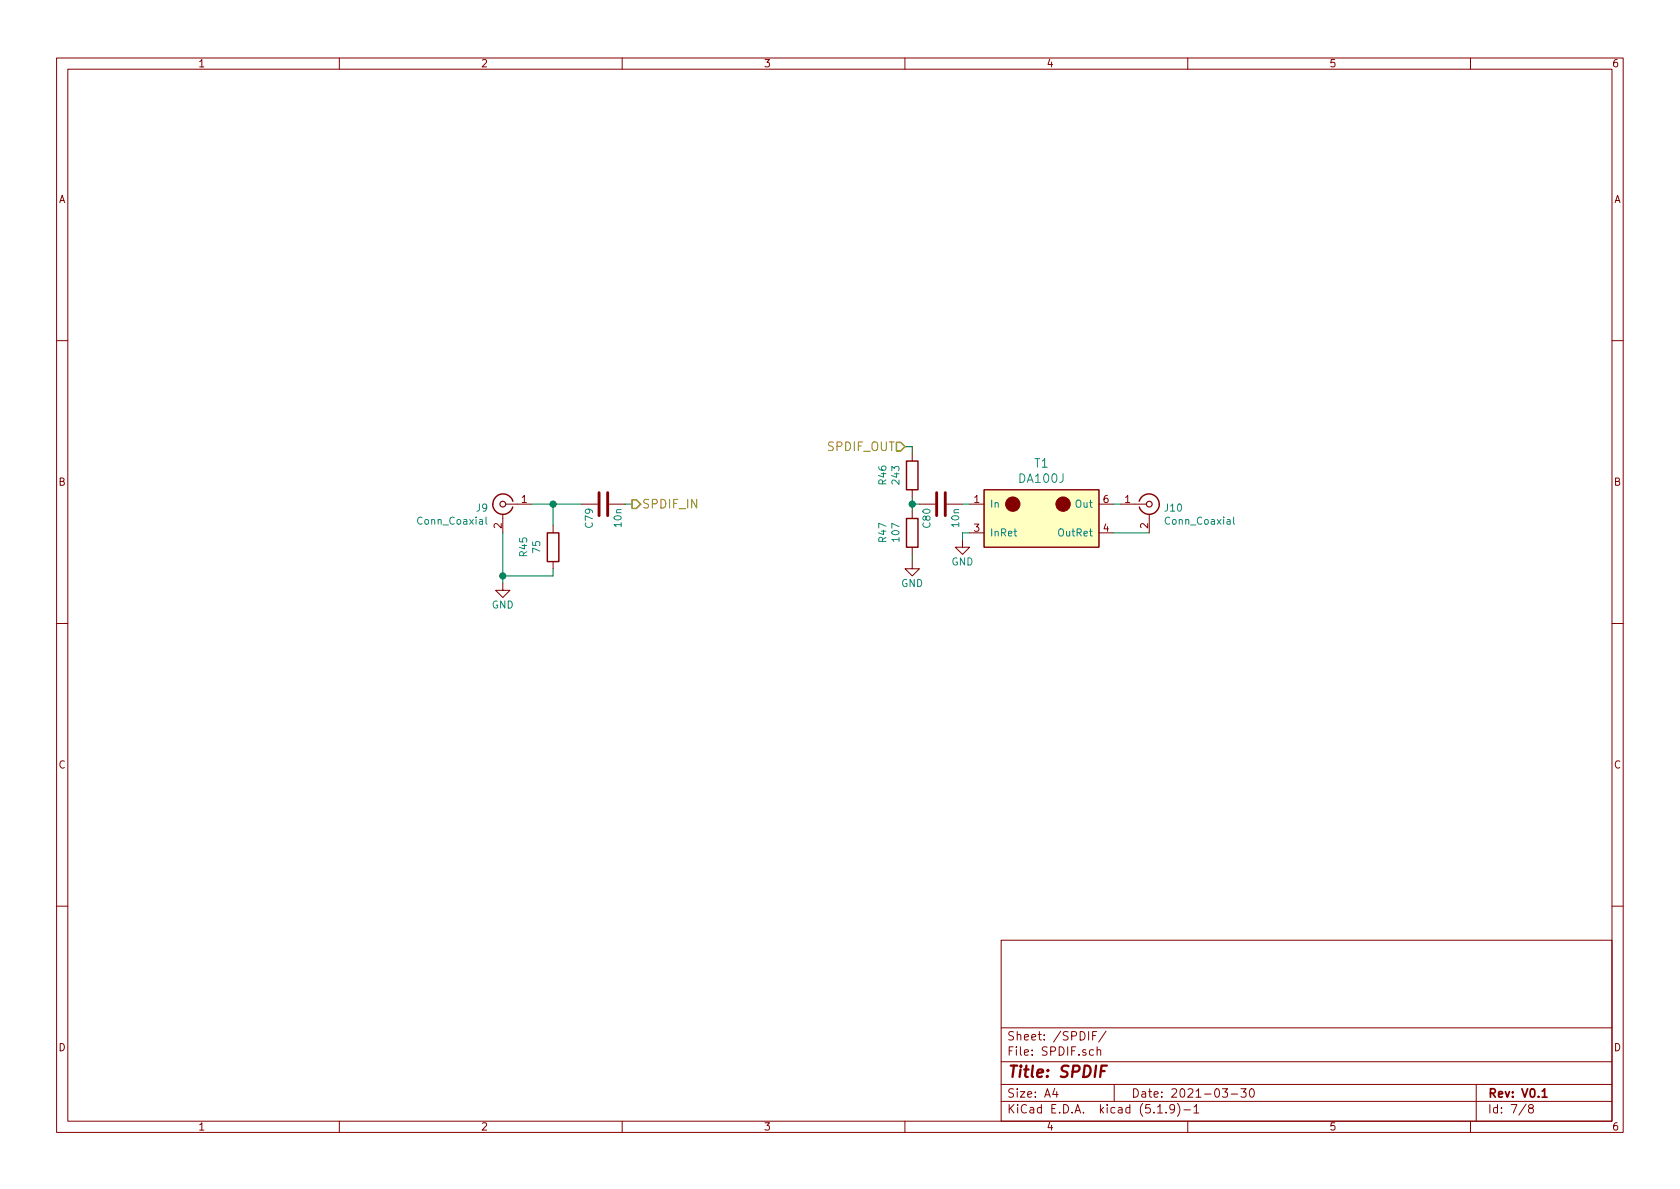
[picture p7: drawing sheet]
EESchema Schematic File Version 4
EELAYER 30 0
EELAYER END
$Descr A4 11693 8268
encoding utf-8
Sheet 8 8
Title "SPDIF"
Date "2021-03-30"
Rev "V0.1"
Comp ""
Comment1 ""
Comment2 ""
Comment3 ""
Comment4 ""
$EndDescr
NoConn ~ -450 5300
Text HLabel 6300 3100 0    60   Input ~ 0
SPDIF_OUT
Text HLabel 4400 3500 2    60   Output ~ 0
SPDIF_IN
$Comp
L Connector:Conn_Coaxial J9
U 1 1
P 3500 3500
F 0 "J9" H 3600 3475 50  0000 L CNN
F 1 "Conn_Coaxial" H 3600 3384 50  0000 L CNN
F 2 "connectors_audio:cui_rcj_02x" H 3500 3500 50  0001 C CNN
F 3 " ~" H 3500 3500 50  0001 C CNN
	1    3500 3500
	-1   0    0    -1  
$EndComp
$Comp
L Connector:Conn_Coaxial J10
U 1 1
P 8000 3500
F 0 "J10" H 8100 3475 50  0000 L CNN
F 1 "Conn_Coaxial" H 8100 3384 50  0000 L CNN
F 2 "connectors_audio:cui_rcj_02x" H 8000 3500 50  0001 C CNN
F 3 " ~" H 8000 3500 50  0001 C CNN
	1    8000 3500
	1    0    0    -1  
$EndComp
$Comp
L power:GND #PWR0115
U 1 1
P 3500 4050
F 0 "#PWR0115" H 3500 3800 50  0001 C CNN
F 1 "GND" H 3500 3900 50  0000 C CNN
F 2 "" H 3500 4050 60  0000 C CNN
F 3 "" H 3500 4050 60  0000 C CNN
	1    3500 4050
	1    0    0    -1  
$EndComp
Wire Wire Line
	3500 4050 3500 4000
$Comp
L Device:C C79
U 1 1
P 4200 3500
F 0 "C79" H 4225 3600 50  0000 L CNN
F 1 "10n" H 4225 3400 50  0000 L CNN
F 2 "Capacitor_SMD:C_0603_1608Metric_Pad1.08x0.95mm_HandSolder" H 4238 3350 30  0001 C CNN
F 3 "" H 4200 3500 60  0000 C CNN
	1    4200 3500
	0    -1   1    0   
$EndComp
$Comp
L Device:R R?
U 1 1
P 3850 3800
AR Path="/606A5C2E" Ref="R?"  Part="1" 
AR Path="/5AFACEFB/606A5C2E" Ref="R45"  Part="1" 
F 0 "R45" V 3643 3800 50  0000 C CNN
F 1 "75" V 3734 3800 50  0000 C CNN
F 2 "Resistor_SMD:R_0603_1608Metric_Pad0.98x0.95mm_HandSolder" V 3780 3800 50  0001 C CNN
F 3 "~" H 3850 3800 50  0001 C CNN
	1    3850 3800
	1    0    0    -1  
$EndComp
Wire Wire Line
	3700 3500 3850 3500
Wire Wire Line
	3850 3500 3850 3650
Wire Wire Line
	4050 3500 3850 3500
Connection ~ 3850 3500
Wire Wire Line
	4400 3500 4350 3500
Wire Wire Line
	3500 4000 3850 4000
Wire Wire Line
	3850 4000 3850 3950
Wire Wire Line
	3500 3700 3500 4000
Connection ~ 3500 4000
$Comp
L transformer_audio:DA100J T1
U 1 1
P 7250 3600
F 0 "T1" H 7250 3987 60  0000 C CNN
F 1 "DA100J" H 7250 3881 60  0000 C CNN
F 2 "da100j:SOIC-6" H 7250 4000 60  0001 C CNN
F 3 "" H 7250 4000 60  0001 C CNN
	1    7250 3600
	1    0    0    -1  
$EndComp
Wire Wire Line
	7800 3500 7750 3500
Wire Wire Line
	7750 3700 8000 3700
$Comp
L power:GND #PWR0117
U 1 1
P 6700 3750
F 0 "#PWR0117" H 6700 3500 50  0001 C CNN
F 1 "GND" H 6700 3600 50  0000 C CNN
F 2 "" H 6700 3750 60  0000 C CNN
F 3 "" H 6700 3750 60  0000 C CNN
	1    6700 3750
	1    0    0    -1  
$EndComp
Wire Wire Line
	6700 3750 6700 3700
Wire Wire Line
	6750 3700 6700 3700
$Comp
L Device:C C80
U 1 1
P 6550 3500
F 0 "C80" H 6575 3600 50  0000 L CNN
F 1 "10n" H 6575 3400 50  0000 L CNN
F 2 "Capacitor_SMD:C_0603_1608Metric_Pad1.08x0.95mm_HandSolder" H 6588 3350 30  0001 C CNN
F 3 "" H 6550 3500 60  0000 C CNN
	1    6550 3500
	0    -1   1    0   
$EndComp
Wire Wire Line
	6700 3500 6750 3500
$Comp
L Device:R R?
U 1 1
P 6350 3700
AR Path="/606B7B41" Ref="R?"  Part="1" 
AR Path="/5AFACEFB/606B7B41" Ref="R47"  Part="1" 
F 0 "R47" V 6143 3700 50  0000 C CNN
F 1 "107" V 6234 3700 50  0000 C CNN
F 2 "Resistor_SMD:R_0603_1608Metric_Pad0.98x0.95mm_HandSolder" V 6280 3700 50  0001 C CNN
F 3 "~" H 6350 3700 50  0001 C CNN
	1    6350 3700
	1    0    0    -1  
$EndComp
$Comp
L Device:R R?
U 1 1
P 6350 3300
AR Path="/606B8671" Ref="R?"  Part="1" 
AR Path="/5AFACEFB/606B8671" Ref="R46"  Part="1" 
F 0 "R46" V 6143 3300 50  0000 C CNN
F 1 "243" V 6234 3300 50  0000 C CNN
F 2 "Resistor_SMD:R_0603_1608Metric_Pad0.98x0.95mm_HandSolder" V 6280 3300 50  0001 C CNN
F 3 "~" H 6350 3300 50  0001 C CNN
	1    6350 3300
	1    0    0    -1  
$EndComp
Wire Wire Line
	6350 3450 6350 3500
Wire Wire Line
	6350 3500 6400 3500
Connection ~ 6350 3500
Wire Wire Line
	6350 3500 6350 3550
$Comp
L power:GND #PWR0116
U 1 1
P 6350 3900
F 0 "#PWR0116" H 6350 3650 50  0001 C CNN
F 1 "GND" H 6350 3750 50  0000 C CNN
F 2 "" H 6350 3900 60  0000 C CNN
F 3 "" H 6350 3900 60  0000 C CNN
	1    6350 3900
	1    0    0    -1  
$EndComp
Wire Wire Line
	6350 3850 6350 3900
Wire Wire Line
	6300 3100 6350 3100
Wire Wire Line
	6350 3100 6350 3150
$EndSCHEMATC
